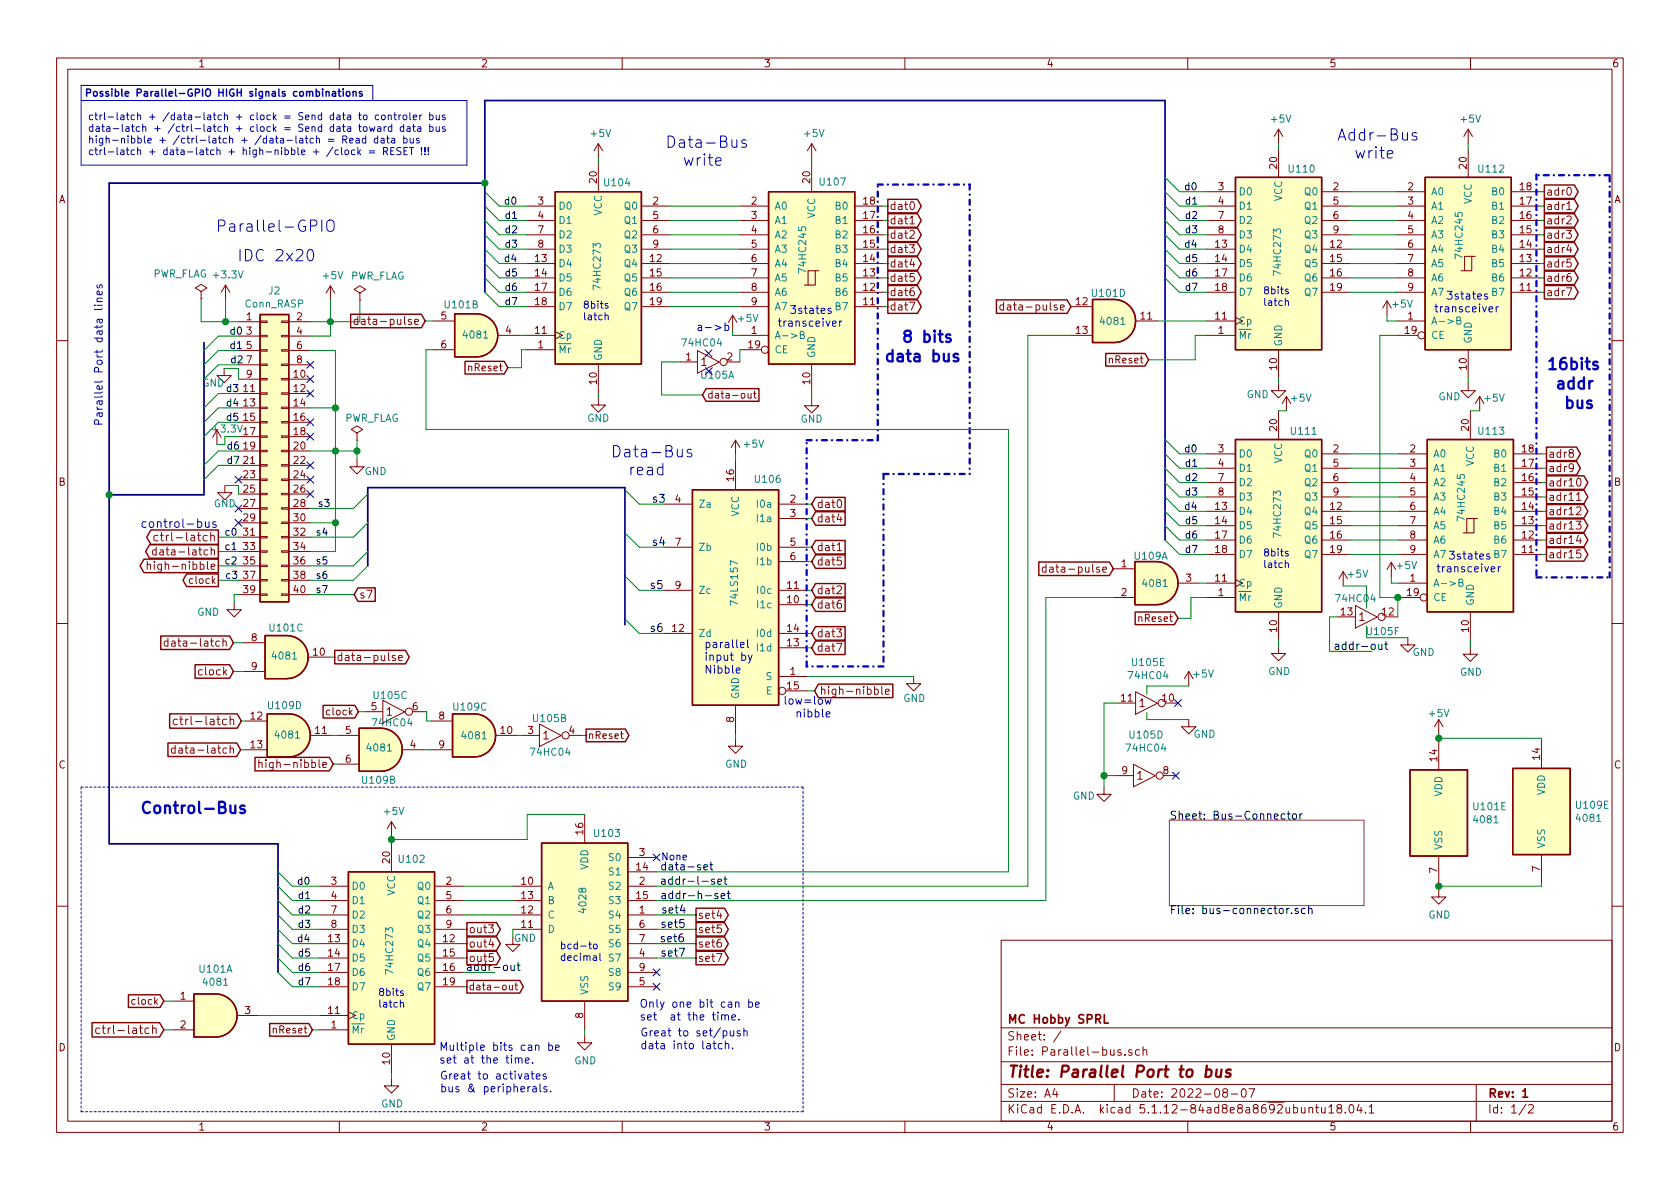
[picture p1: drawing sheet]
EESchema Schematic File Version 4
EELAYER 30 0
EELAYER END
$Descr A4 11693 8268
encoding utf-8
Sheet 1 2
Title "Parallel Port to bus"
Date "2022-08-07"
Rev "1"
Comp "MC Hobby SPRL"
Comment1 ""
Comment2 ""
Comment3 ""
Comment4 ""
$EndDescr
$Comp
L Connector_Generic:Conn_02x20_Odd_Even J2
U 1 1
P 1860 3130
F 0 "J2" H 1910 4247 50  0000 C CNN
F 1 "Conn_RASP" H 1910 4156 50  0000 C CNN
F 2 "Connector_IDC:IDC-Header_2x20_P2.54mm_Vertical" H 1860 3130 50  0001 C CNN
F 3 "~" H 1860 3130 50  0001 C CNN
	1    1860 3130
	1    0    0    -1  
$EndComp
$Comp
L power:+3.3V #PWR05
U 1 1
P 1570 2075
F 0 "#PWR05" H 1570 1925 50  0001 C CNN
F 1 "+3.3V" H 1585 2248 50  0000 C CNN
F 2 "" H 1570 2075 50  0001 C CNN
F 3 "" H 1570 2075 50  0001 C CNN
	1    1570 2075
	1    0    0    -1  
$EndComp
$Comp
L power:+5V #PWR07
U 1 1
P 2300 2080
F 0 "#PWR07" H 2300 1930 50  0001 C CNN
F 1 "+5V" H 2315 2253 50  0000 C CNN
F 2 "" H 2300 2080 50  0001 C CNN
F 3 "" H 2300 2080 50  0001 C CNN
	1    2300 2080
	1    0    0    -1  
$EndComp
$Comp
L power:GND #PWR08
U 1 1
P 2485 3190
F 0 "#PWR08" H 2485 2940 50  0001 C CNN
F 1 "GND" H 2615 3110 50  0000 C CNN
F 2 "" H 2485 3190 50  0001 C CNN
F 3 "" H 2485 3190 50  0001 C CNN
	1    2485 3190
	1    0    0    -1  
$EndComp
Wire Wire Line
	2160 3630 2335 3630
Wire Wire Line
	2335 3630 2335 3830
Wire Wire Line
	2160 3830 2335 3830
Wire Wire Line
	2160 3130 2335 3130
Wire Wire Line
	2335 3130 2335 3630
Connection ~ 2335 3630
Wire Wire Line
	2160 2830 2335 2830
Wire Wire Line
	2335 2830 2335 3130
Connection ~ 2335 3130
Wire Wire Line
	2160 2430 2335 2430
Wire Wire Line
	2335 2430 2335 2830
Connection ~ 2335 2830
Wire Wire Line
	2160 2330 2300 2330
Wire Wire Line
	2300 2330 2300 2230
Wire Wire Line
	2160 2230 2300 2230
Connection ~ 2300 2230
Wire Wire Line
	2300 2230 2300 2080
Wire Wire Line
	1570 2230 1570 2075
$Comp
L power:GND #PWR03
U 1 1
P 1560 2555
F 0 "#PWR03" H 1560 2305 50  0001 C CNN
F 1 "GND" H 1485 2455 50  0000 C CNN
F 2 "" H 1560 2555 50  0001 C CNN
F 3 "" H 1560 2555 50  0001 C CNN
	1    1560 2555
	1    0    0    -1  
$EndComp
Text Label 1560 3730 0    50   ~ 0
c0
Text Label 1595 2330 0    50   ~ 0
d0
Text Label 1595 2430 0    50   ~ 0
d1
Text Label 1600 2530 0    50   ~ 0
d2
Text Label 1570 2730 0    50   ~ 0
d3
Text Label 1570 2830 0    50   ~ 0
d4
Text Label 1570 2930 0    50   ~ 0
d5
Text Label 1575 3130 0    50   ~ 0
d6
Text Label 1575 3230 0    50   ~ 0
d7
Text Label 2195 4030 0    50   ~ 0
s6
Text Label 2195 4130 0    50   ~ 0
s7
Text Label 2195 3930 0    50   ~ 0
s5
Text Label 2195 3730 0    50   ~ 0
s4
Text Label 1560 3830 0    50   ~ 0
c1
Text Label 2210 3530 0    50   ~ 0
s3
Text Label 1560 3930 0    50   ~ 0
c2
Text Label 1565 4030 0    50   ~ 0
c3
Entry Wire Line
	1420 2430 1520 2330
Entry Wire Line
	1420 2530 1520 2430
Entry Wire Line
	1420 2630 1520 2530
Entry Wire Line
	1420 2830 1520 2730
Entry Wire Line
	1420 2930 1520 2830
Entry Wire Line
	1420 3030 1520 2930
Entry Wire Line
	1420 3230 1520 3130
Entry Wire Line
	1420 3330 1520 3230
Wire Wire Line
	1660 2330 1520 2330
Wire Wire Line
	1660 2430 1520 2430
Wire Wire Line
	1520 2530 1660 2530
Wire Wire Line
	1660 2730 1520 2730
Wire Wire Line
	1520 2830 1660 2830
Wire Wire Line
	1660 2930 1520 2930
Wire Wire Line
	1660 3130 1520 3130
Wire Wire Line
	1660 3230 1520 3230
$Comp
L power:+3.3V #PWR02
U 1 1
P 1510 3085
F 0 "#PWR02" H 1510 2935 50  0001 C CNN
F 1 "+3.3V" H 1580 3195 50  0000 C CNN
F 2 "" H 1510 3085 50  0001 C CNN
F 3 "" H 1510 3085 50  0001 C CNN
	1    1510 3085
	1    0    0    -1  
$EndComp
Wire Wire Line
	1510 3085 1565 3085
Wire Wire Line
	1565 3085 1565 3030
Wire Wire Line
	1565 3030 1660 3030
$Comp
L power:GND #PWR06
U 1 1
P 1630 4185
F 0 "#PWR06" H 1630 3935 50  0001 C CNN
F 1 "GND" H 1450 4120 50  0000 C CNN
F 2 "" H 1630 4185 50  0001 C CNN
F 3 "" H 1630 4185 50  0001 C CNN
	1    1630 4185
	1    0    0    -1  
$EndComp
Wire Wire Line
	1660 4130 1630 4130
Wire Wire Line
	1630 4130 1630 4185
Wire Wire Line
	1660 3830 1520 3830
Wire Wire Line
	1660 3930 1520 3930
Wire Wire Line
	1660 4030 1520 4030
$Comp
L power:GND #PWR04
U 1 1
P 1565 3370
F 0 "#PWR04" H 1565 3120 50  0001 C CNN
F 1 "GND" H 1565 3245 50  0000 C CNN
F 2 "" H 1565 3370 50  0001 C CNN
F 3 "" H 1565 3370 50  0001 C CNN
	1    1565 3370
	1    0    0    -1  
$EndComp
Wire Wire Line
	1660 3430 1660 3370
Wire Wire Line
	1660 3370 1565 3370
Wire Wire Line
	1660 2555 1560 2555
Wire Wire Line
	1660 2555 1660 2630
Wire Wire Line
	2485 3190 2485 3130
Wire Wire Line
	2485 3130 2335 3130
Wire Wire Line
	2160 4130 2465 4130
NoConn ~ 2160 2530
NoConn ~ 2160 2630
NoConn ~ 2160 2730
NoConn ~ 2160 2930
NoConn ~ 2160 3030
NoConn ~ 2160 3230
NoConn ~ 2160 3330
NoConn ~ 2160 3430
NoConn ~ 1660 3630
Text Notes 1650 1820 0    79   ~ 0
IDC 2x20
NoConn ~ 1660 3330
NoConn ~ 1660 3530
$Comp
L power:PWR_FLAG #FLG0101
U 1 1
P 2505 2080
F 0 "#FLG0101" H 2505 2155 50  0001 C CNN
F 1 "PWR_FLAG" H 2630 2250 50  0000 C CNN
F 2 "" H 2505 2080 50  0001 C CNN
F 3 "~" H 2505 2080 50  0001 C CNN
	1    2505 2080
	1    0    0    -1  
$EndComp
$Comp
L power:PWR_FLAG #FLG0102
U 1 1
P 1400 2070
F 0 "#FLG0102" H 1400 2145 50  0001 C CNN
F 1 "PWR_FLAG" H 1255 2245 50  0000 C CNN
F 2 "" H 1400 2070 50  0001 C CNN
F 3 "~" H 1400 2070 50  0001 C CNN
	1    1400 2070
	1    0    0    -1  
$EndComp
$Comp
L power:PWR_FLAG #FLG0103
U 1 1
P 2485 3055
F 0 "#FLG0103" H 2485 3130 50  0001 C CNN
F 1 "PWR_FLAG" H 2590 3210 50  0000 C CNN
F 2 "" H 2485 3055 50  0001 C CNN
F 3 "~" H 2485 3055 50  0001 C CNN
	1    2485 3055
	1    0    0    -1  
$EndComp
Wire Wire Line
	2485 3055 2485 3130
Connection ~ 2485 3130
Wire Wire Line
	1400 2070 1400 2230
Wire Wire Line
	1400 2230 1570 2230
Connection ~ 1570 2230
Wire Wire Line
	1570 2230 1660 2230
Wire Wire Line
	2505 2080 2505 2230
Wire Wire Line
	2505 2230 2300 2230
$Comp
L 4xxx:4028 U103
U 1 1
P 4070 6360
F 0 "U103" H 4225 6930 50  0000 C CNN
F 1 "4028" V 4055 6460 50  0000 C CNN
F 2 "Package_DIP:DIP-16_W7.62mm_Socket" H 4070 6360 50  0001 C CNN
F 3 "http://www.intersil.com/content/dam/Intersil/documents/cd40/cd4028bms.pdf" H 4070 6360 50  0001 C CNN
	1    4070 6360
	1    0    0    -1  
$EndComp
$Comp
L 74xx:74HC273 U104
U 1 1
P 4165 1925
F 0 "U104" H 4295 2590 50  0000 C CNN
F 1 "74HC273" V 4155 2005 50  0000 C CNN
F 2 "Package_DIP:DIP-20_W7.62mm_Socket" H 4165 1925 50  0001 C CNN
F 3 "https://assets.nexperia.com/documents/data-sheet/74HC_HCT273.pdf" H 4165 1925 50  0001 C CNN
	1    4165 1925
	1    0    0    -1  
$EndComp
$Comp
L 74xx:74HC273 U102
U 1 1
P 2725 6660
F 0 "U102" H 2865 7350 50  0000 C CNN
F 1 "74HC273" V 2710 6710 50  0000 C CNN
F 2 "Package_DIP:DIP-20_W7.62mm_Socket" H 2725 6660 50  0001 C CNN
F 3 "https://assets.nexperia.com/documents/data-sheet/74HC_HCT273.pdf" H 2725 6660 50  0001 C CNN
	1    2725 6660
	1    0    0    -1  
$EndComp
Text GLabel 1520 4030 0    50   Output ~ 0
clock
Text Label 2065 6160 0    50   ~ 0
d0
Text Label 2070 6260 0    50   ~ 0
d1
Text Label 2070 6360 0    50   ~ 0
d2
Text Label 2070 6460 0    50   ~ 0
d3
Wire Wire Line
	2225 6460 2035 6460
Wire Wire Line
	2035 6360 2225 6360
Wire Wire Line
	2035 6260 2225 6260
Text Label 2065 6560 0    50   ~ 0
d4
Text Label 2070 6660 0    50   ~ 0
d5
Text Label 2070 6760 0    50   ~ 0
d6
Text Label 2070 6860 0    50   ~ 0
d7
Wire Wire Line
	2225 6860 2035 6860
Wire Wire Line
	2035 6760 2225 6760
Wire Wire Line
	2035 6660 2225 6660
Wire Wire Line
	3225 6160 3570 6160
Wire Wire Line
	3225 6260 3570 6260
Wire Wire Line
	3225 6360 3570 6360
Text Notes 2630 7015 0    50   ~ 0
8bits\nlatch
Text Notes 3895 6690 0    50   ~ 0
bcd-to\ndecimal
Text Notes 970  5670 0    79   ~ 16
Control-Bus
$Comp
L power:GND #PWR0105
U 1 1
P 3570 6515
F 0 "#PWR0105" H 3570 6265 50  0001 C CNN
F 1 "GND" H 3655 6510 50  0000 C CNN
F 2 "" H 3570 6515 50  0001 C CNN
F 3 "" H 3570 6515 50  0001 C CNN
	1    3570 6515
	1    0    0    -1  
$EndComp
Wire Wire Line
	3570 6460 3570 6515
$Comp
L 4xxx:4081 U101
U 1 1
P 1500 7060
F 0 "U101" H 1500 7385 50  0000 C CNN
F 1 "4081" H 1500 7294 50  0000 C CNN
F 2 "Package_DIP:DIP-14_W7.62mm_Socket" H 1500 7060 50  0001 C CNN
F 3 "http://www.intersil.com/content/dam/Intersil/documents/cd40/cd4073bms-81bms-82bms.pdf" H 1500 7060 50  0001 C CNN
	1    1500 7060
	1    0    0    -1  
$EndComp
$Comp
L 4xxx:4081 U101
U 3 1
P 1995 4565
F 0 "U101" H 1990 4770 50  0000 C CNN
F 1 "4081" H 1980 4575 50  0000 C CNN
F 2 "Package_DIP:DIP-14_W7.62mm_Socket" H 1995 4565 50  0001 C CNN
F 3 "http://www.intersil.com/content/dam/Intersil/documents/cd40/cd4073bms-81bms-82bms.pdf" H 1995 4565 50  0001 C CNN
	3    1995 4565
	1    0    0    -1  
$EndComp
$Comp
L 4xxx:4081 U101
U 4 1
P 7755 2225
F 0 "U101" H 7715 2420 50  0000 C CNN
F 1 "4081" H 7745 2225 50  0000 C CNN
F 2 "Package_DIP:DIP-14_W7.62mm_Socket" H 7755 2225 50  0001 C CNN
F 3 "http://www.intersil.com/content/dam/Intersil/documents/cd40/cd4073bms-81bms-82bms.pdf" H 7755 2225 50  0001 C CNN
	4    7755 2225
	1    0    0    -1  
$EndComp
$Comp
L 4xxx:4081 U101
U 5 1
P 10015 5650
F 0 "U101" H 10245 5696 50  0000 L CNN
F 1 "4081" H 10245 5605 50  0000 L CNN
F 2 "Package_DIP:DIP-14_W7.62mm_Socket" H 10015 5650 50  0001 C CNN
F 3 "http://www.intersil.com/content/dam/Intersil/documents/cd40/cd4073bms-81bms-82bms.pdf" H 10015 5650 50  0001 C CNN
	5    10015 5650
	1    0    0    -1  
$EndComp
Wire Wire Line
	2225 7060 1800 7060
Text GLabel 1140 6960 0    50   Input ~ 0
clock
Wire Wire Line
	1200 6960 1140 6960
Text GLabel 1520 3730 0    59   Output ~ 0
ctrl-latch
Text GLabel 1140 7160 0    59   Input ~ 0
ctrl-latch
Wire Wire Line
	1200 7160 1140 7160
Text Notes 975  3675 0    59   ~ 0
control-bus
Text Notes 1500 1615 0    79   ~ 0
Parallel-GPIO
Text Notes 4055 2230 0    50   ~ 0
8bits\nlatch
Text Label 3505 1425 0    50   ~ 0
d0
Text Label 3510 1525 0    50   ~ 0
d1
Text Label 3510 1625 0    50   ~ 0
d2
Text Label 3510 1725 0    50   ~ 0
d3
Wire Wire Line
	3665 1725 3475 1725
Wire Wire Line
	3475 1625 3665 1625
Wire Wire Line
	3475 1525 3665 1525
Text Label 3505 1825 0    50   ~ 0
d4
Text Label 3510 1925 0    50   ~ 0
d5
Text Label 3510 2025 0    50   ~ 0
d6
Text Label 3510 2125 0    50   ~ 0
d7
Wire Wire Line
	3665 2125 3475 2125
Wire Wire Line
	3475 2025 3665 2025
Wire Wire Line
	3475 1925 3665 1925
Text Notes 4630 1155 0    79   ~ 0
Data-Bus\n  write
Text Notes 4900 4690 0    55   ~ 0
parallel\ninput by\nNibble
Text GLabel 1520 3830 0    55   Output ~ 0
data-latch
Text GLabel 1625 4465 0    55   Input ~ 0
data-latch
Text GLabel 1625 4665 0    55   Input ~ 0
clock
Wire Wire Line
	2960 2225 3015 2225
Wire Wire Line
	2965 2425 3015 2425
Wire Wire Line
	3615 2325 3665 2325
Text Notes 725  2960 1    55   ~ 0
Parallel Port data lines
$Comp
L 74xx:74HC245 U107
U 1 1
P 5650 1925
F 0 "U107" H 5795 2595 50  0000 C CNN
F 1 "74HC245" V 5585 2120 50  0000 C CNN
F 2 "Package_DIP:DIP-20_W7.62mm_Socket" H 5650 1925 50  0001 C CNN
F 3 "http://www.ti.com/lit/gpn/sn74HC245" H 5650 1925 50  0001 C CNN
	1    5650 1925
	1    0    0    -1  
$EndComp
Text Notes 5410 2275 0    55   ~ 0
  3states\ntransceiver
$Comp
L power:+5V #PWR0110
U 1 1
P 5100 2285
F 0 "#PWR0110" H 5100 2135 50  0001 C CNN
F 1 "+5V" H 5205 2365 50  0000 C CNN
F 2 "" H 5100 2285 50  0001 C CNN
F 3 "" H 5100 2285 50  0001 C CNN
	1    5100 2285
	1    0    0    -1  
$EndComp
Wire Wire Line
	5150 2325 5100 2325
Wire Wire Line
	5100 2325 5100 2285
Text Notes 4845 2305 0    55   ~ 0
a->b
Wire Wire Line
	4665 1425 5150 1425
Wire Wire Line
	4665 2125 5150 2125
Wire Wire Line
	5150 2025 4665 2025
Wire Wire Line
	4665 1925 5150 1925
Wire Wire Line
	5150 1825 4665 1825
Wire Wire Line
	4665 1725 5150 1725
Wire Wire Line
	5150 1625 4665 1625
Wire Wire Line
	4665 1525 5150 1525
$Comp
L 74xx_mch:74HC04 U105
U 1 1
P 4855 2510
F 0 "U105" H 5115 2420 50  0000 R CNN
F 1 "74HC04" H 5035 2645 50  0000 R CNN
F 2 "Package_DIP:DIP-14_W7.62mm_Socket" H 4855 2510 50  0001 C CNN
F 3 "" H 4855 2510 50  0001 C CNN
	1    4855 2510
	1    0    0    -1  
$EndComp
$Comp
L 74xx_mch:74HC04 U105
U 5 1
P 7905 4885
F 0 "U105" H 7992 5170 50  0000 C CNN
F 1 "74HC04" H 7992 5079 50  0000 C CNN
F 2 "Package_DIP:DIP-14_W7.62mm_Socket" H 7905 4885 50  0001 C CNN
F 3 "" H 7905 4885 50  0001 C CNN
	5    7905 4885
	1    0    0    -1  
$EndComp
$Comp
L 74xx_mch:74HC04 U105
U 3 1
P 2665 4945
F 0 "U105" H 2715 5060 50  0000 C CNN
F 1 "74HC04" H 2730 4870 50  0000 C CNN
F 2 "Package_DIP:DIP-14_W7.62mm_Socket" H 2665 4945 50  0001 C CNN
F 3 "" H 2665 4945 50  0001 C CNN
	3    2665 4945
	1    0    0    -1  
$EndComp
$Comp
L 74xx_mch:74HC04 U105
U 2 1
P 3755 5110
F 0 "U105" H 3825 5230 50  0000 C CNN
F 1 "74HC04" H 3830 4995 50  0000 C CNN
F 2 "Package_DIP:DIP-14_W7.62mm_Socket" H 3755 5110 50  0001 C CNN
F 3 "" H 3755 5110 50  0001 C CNN
	2    3755 5110
	1    0    0    -1  
$EndComp
$Comp
L 74xx_mch:74HC04 U105
U 4 1
P 7890 5390
F 0 "U105" H 7977 5675 50  0000 C CNN
F 1 "74HC04" H 7977 5584 50  0000 C CNN
F 2 "Package_DIP:DIP-14_W7.62mm_Socket" H 7890 5390 50  0001 C CNN
F 3 "" H 7890 5390 50  0001 C CNN
	4    7890 5390
	1    0    0    -1  
$EndComp
$Comp
L 74xx:74HC273 U110
U 1 1
P 8900 1825
F 0 "U110" H 9060 2485 50  0000 C CNN
F 1 "74HC273" V 8890 1905 50  0000 C CNN
F 2 "Package_DIP:DIP-20_W7.62mm_Socket" H 8900 1825 50  0001 C CNN
F 3 "https://assets.nexperia.com/documents/data-sheet/74HC_HCT273.pdf" H 8900 1825 50  0001 C CNN
	1    8900 1825
	1    0    0    -1  
$EndComp
Text Notes 8790 2130 0    50   ~ 0
8bits\nlatch
Text Label 8240 1325 0    50   ~ 0
d0
Text Label 8245 1425 0    50   ~ 0
d1
Text Label 8245 1525 0    50   ~ 0
d2
Text Label 8245 1625 0    50   ~ 0
d3
Wire Wire Line
	8400 1625 8210 1625
Wire Wire Line
	8210 1525 8400 1525
Wire Wire Line
	8210 1425 8400 1425
Text Label 8240 1725 0    50   ~ 0
d4
Text Label 8245 1825 0    50   ~ 0
d5
Text Label 8245 1925 0    50   ~ 0
d6
Text Label 8245 2025 0    50   ~ 0
d7
Wire Wire Line
	8400 2025 8210 2025
Wire Wire Line
	8210 1925 8400 1925
Wire Wire Line
	8210 1825 8400 1825
$Comp
L 74xx:74HC273 U111
U 1 1
P 8900 3650
F 0 "U111" H 9075 4310 50  0000 C CNN
F 1 "74HC273" V 8890 3730 50  0000 C CNN
F 2 "Package_DIP:DIP-20_W7.62mm_Socket" H 8900 3650 50  0001 C CNN
F 3 "https://assets.nexperia.com/documents/data-sheet/74HC_HCT273.pdf" H 8900 3650 50  0001 C CNN
	1    8900 3650
	1    0    0    -1  
$EndComp
$Comp
L 4xxx:4081 U109
U 1 1
P 8050 4050
F 0 "U109" H 8010 4240 50  0000 C CNN
F 1 "4081" H 8040 4050 50  0000 C CNN
F 2 "Package_DIP:DIP-14_W7.62mm_Socket" H 8050 4050 50  0001 C CNN
F 3 "http://www.intersil.com/content/dam/Intersil/documents/cd40/cd4073bms-81bms-82bms.pdf" H 8050 4050 50  0001 C CNN
	1    8050 4050
	1    0    0    -1  
$EndComp
Text Notes 8790 3955 0    50   ~ 0
8bits\nlatch
Text Label 8240 3150 0    50   ~ 0
d0
Text Label 8245 3250 0    50   ~ 0
d1
Text Label 8245 3350 0    50   ~ 0
d2
Text Label 8245 3450 0    50   ~ 0
d3
Wire Wire Line
	8400 3450 8210 3450
Wire Wire Line
	8210 3350 8400 3350
Wire Wire Line
	8210 3250 8400 3250
Text Label 8240 3550 0    50   ~ 0
d4
Text Label 8245 3650 0    50   ~ 0
d5
Text Label 8245 3750 0    50   ~ 0
d6
Text Label 8245 3850 0    50   ~ 0
d7
Wire Wire Line
	8400 3850 8210 3850
Wire Wire Line
	8210 3750 8400 3750
Wire Wire Line
	8210 3650 8400 3650
$Comp
L 74xx:74HC245 U112
U 1 1
P 10220 1825
F 0 "U112" H 10380 2485 50  0000 C CNN
F 1 "74HC245" V 10155 2020 50  0000 C CNN
F 2 "Package_DIP:DIP-20_W7.62mm_Socket" H 10220 1825 50  0001 C CNN
F 3 "http://www.ti.com/lit/gpn/sn74HC245" H 10220 1825 50  0001 C CNN
	1    10220 1825
	1    0    0    -1  
$EndComp
Text Notes 9980 2175 0    55   ~ 0
  3states\ntransceiver
$Comp
L 74xx:74HC245 U113
U 1 1
P 10235 3650
F 0 "U113" H 10380 4310 50  0000 C CNN
F 1 "74HC245" V 10170 3845 50  0000 C CNN
F 2 "Package_DIP:DIP-20_W7.62mm_Socket" H 10235 3650 50  0001 C CNN
F 3 "http://www.ti.com/lit/gpn/sn74HC245" H 10235 3650 50  0001 C CNN
	1    10235 3650
	1    0    0    -1  
$EndComp
Text Notes 9995 3985 0    55   ~ 0
  3states\ntransceiver
Text Label 4593 6260 0    55   ~ 0
addr-h-set
Wire Wire Line
	7750 4150 7280 4150
Wire Wire Line
	8350 4050 8400 4050
Text GLabel 7455 2125 0    55   Input ~ 0
data-pulse
Text GLabel 7750 3950 0    55   Input ~ 0
data-pulse
Text Label 4593 6060 0    55   ~ 0
data-set
Text GLabel 2330 4565 2    55   Output ~ 0
data-pulse
Wire Wire Line
	2295 4565 2330 4565
Wire Wire Line
	1625 4465 1695 4465
Wire Wire Line
	1625 4665 1695 4665
Text GLabel 2960 2225 0    55   Input ~ 0
data-pulse
Wire Wire Line
	2965 2425 2965 2980
Wire Wire Line
	5150 2425 5150 2510
Wire Wire Line
	4735 2510 4605 2510
Wire Wire Line
	4605 2510 4605 2740
Wire Wire Line
	4605 2740 4890 2740
Text Label 3240 6760 0    55   ~ 0
addr-out
Wire Wire Line
	3225 6760 3445 6760
Wire Wire Line
	9720 2325 9605 2325
Wire Wire Line
	9400 3650 9735 3650
Wire Wire Line
	9400 3750 9735 3750
Wire Wire Line
	9400 3850 9735 3850
Wire Wire Line
	9400 3150 9735 3150
Wire Wire Line
	9400 3250 9735 3250
Wire Wire Line
	9400 3350 9735 3350
Wire Wire Line
	9400 3450 9735 3450
Wire Wire Line
	9400 3550 9735 3550
Wire Wire Line
	9735 4150 9730 4150
Wire Wire Line
	9605 2325 9605 4150
Wire Wire Line
	9730 4285 9730 4150
Connection ~ 9730 4150
Wire Wire Line
	9730 4150 9605 4150
$Comp
L power:+5V #PWR0127
U 1 1
P 9655 2185
F 0 "#PWR0127" H 9655 2035 50  0001 C CNN
F 1 "+5V" H 9760 2265 50  0000 C CNN
F 2 "" H 9655 2185 50  0001 C CNN
F 3 "" H 9655 2185 50  0001 C CNN
	1    9655 2185
	1    0    0    -1  
$EndComp
Wire Wire Line
	9720 2225 9655 2225
Wire Wire Line
	9655 2225 9655 2185
$Comp
L power:+5V #PWR0128
U 1 1
P 9685 4005
F 0 "#PWR0128" H 9685 3855 50  0001 C CNN
F 1 "+5V" H 9790 4085 50  0000 C CNN
F 2 "" H 9685 4005 50  0001 C CNN
F 3 "" H 9685 4005 50  0001 C CNN
	1    9685 4005
	1    0    0    -1  
$EndComp
Wire Wire Line
	9735 4050 9685 4050
Wire Wire Line
	9685 4050 9685 4005
Wire Wire Line
	9400 1325 9720 1325
Wire Wire Line
	9720 1425 9400 1425
Wire Wire Line
	9400 1525 9720 1525
Wire Wire Line
	9720 1625 9400 1625
Wire Wire Line
	9400 1725 9720 1725
Wire Wire Line
	9720 1825 9400 1825
Wire Wire Line
	9400 1925 9720 1925
Wire Wire Line
	9720 2025 9400 2025
Wire Wire Line
	9315 4285 9255 4285
Wire Wire Line
	9255 4285 9255 4525
Wire Wire Line
	9255 4525 9550 4525
Text Label 9280 4525 0    55   ~ 0
addr-out
Text Notes 9305 1105 0    79   ~ 0
Addr-Bus\n  write
Wire Wire Line
	2965 2980 7020 2980
Entry Wire Line
	2560 3930 2460 4030
Wire Wire Line
	2160 4030 2460 4030
Entry Wire Line
	4350 4300 4450 4400
Wire Wire Line
	4620 4400 4450 4400
Entry Wire Line
	4350 4000 4450 4100
Entry Wire Line
	4350 3700 4450 3800
Entry Wire Line
	4350 3400 4450 3500
Wire Wire Line
	4620 3500 4450 3500
Wire Wire Line
	4620 4100 4450 4100
Wire Wire Line
	4620 3800 4450 3800
Text Notes 4250 3310 0    79   ~ 0
Data-Bus\n  read
$Comp
L power:GND #PWR0115
U 1 1
P 6360 4700
F 0 "#PWR0115" H 6360 4450 50  0001 C CNN
F 1 "GND" H 6365 4550 50  0000 C CNN
F 2 "" H 6360 4700 50  0001 C CNN
F 3 "" H 6360 4700 50  0001 C CNN
	1    6360 4700
	1    0    0    -1  
$EndComp
Text Notes 5450 4995 0    55   ~ 0
low=low\n  nibble
Text GLabel 1520 3930 0    55   Output ~ 0
high-nibble
Text GLabel 5670 4800 2    55   Input ~ 0
high-nibble
Wire Bus Line
	4350 3385 2560 3385
Wire Wire Line
	5620 4800 5670 4800
Entry Wire Line
	2560 3830 2460 3930
Entry Wire Line
	2560 3630 2460 3730
Entry Wire Line
	2560 3430 2460 3530
Wire Wire Line
	2160 3530 2460 3530
Wire Wire Line
	2160 3730 2460 3730
Wire Wire Line
	2160 3930 2460 3930
Text Notes 6150 2525 0    79   ~ 16
  8 bits\ndata bus
Text Notes 10760 2850 0    79   ~ 16
16bits\n addr\n  bus
Text Label 4591 6160 0    55   ~ 0
addr-l-set
Text Notes 4450 7105 0    55   ~ 0
Only one bit can be \nset  at the time.
Text Notes 3055 7405 0    55   ~ 0
Multiple bits can be \nset at the time.
NoConn ~ 4570 6760
NoConn ~ 4570 6860
Text Label 4600 6360 0    55   ~ 0
set4
Text Label 4595 6460 0    55   ~ 0
set5
Text Label 4590 6560 0    55   ~ 0
set6
Text Label 4595 6660 0    55   ~ 0
set7
Text Notes 4455 7305 0    55   ~ 0
Great to set/push\ndata into latch.
Text Notes 3060 7605 0    55   ~ 0
Great to activates\nbus & peripherals.
Wire Wire Line
	4570 6360 4845 6360
Wire Wire Line
	4570 6460 4845 6460
Wire Wire Line
	4570 6560 4845 6560
Wire Wire Line
	4570 6660 4845 6660
$Comp
L power:GND #PWR0116
U 1 1
P 7685 5470
F 0 "#PWR0116" H 7685 5220 50  0001 C CNN
F 1 "GND" H 7545 5410 50  0000 C CNN
F 2 "" H 7685 5470 50  0001 C CNN
F 3 "" H 7685 5470 50  0001 C CNN
	1    7685 5470
	1    0    0    -1  
$EndComp
Wire Wire Line
	7770 5390 7685 5390
NoConn ~ 8200 4885
NoConn ~ 8185 5390
$Comp
L power:GND #PWR0126
U 1 1
P 10015 6185
F 0 "#PWR0126" H 10015 5935 50  0001 C CNN
F 1 "GND" H 10020 6012 50  0000 C CNN
F 2 "" H 10015 6185 50  0001 C CNN
F 3 "" H 10015 6185 50  0001 C CNN
	1    10015 6185
	1    0    0    -1  
$EndComp
$Comp
L power:+5V #PWR0125
U 1 1
P 10015 5100
F 0 "#PWR0125" H 10015 4950 50  0001 C CNN
F 1 "+5V" H 10015 5245 50  0000 C CNN
F 2 "" H 10015 5100 50  0001 C CNN
F 3 "" H 10015 5100 50  0001 C CNN
	1    10015 5100
	1    0    0    -1  
$EndComp
Wire Wire Line
	10015 6150 10015 6160
$Comp
L power:GND #PWR0107
U 1 1
P 4070 7200
F 0 "#PWR0107" H 4070 6950 50  0001 C CNN
F 1 "GND" H 4075 7027 50  0000 C CNN
F 2 "" H 4070 7200 50  0001 C CNN
F 3 "" H 4070 7200 50  0001 C CNN
	1    4070 7200
	1    0    0    -1  
$EndComp
$Comp
L power:GND #PWR0103
U 1 1
P 2725 7500
F 0 "#PWR0103" H 2725 7250 50  0001 C CNN
F 1 "GND" H 2730 7327 50  0000 C CNN
F 2 "" H 2725 7500 50  0001 C CNN
F 3 "" H 2725 7500 50  0001 C CNN
	1    2725 7500
	1    0    0    -1  
$EndComp
$Comp
L power:+5V #PWR0102
U 1 1
P 2725 5810
F 0 "#PWR0102" H 2725 5660 50  0001 C CNN
F 1 "+5V" H 2740 5983 50  0000 C CNN
F 2 "" H 2725 5810 50  0001 C CNN
F 3 "" H 2725 5810 50  0001 C CNN
	1    2725 5810
	1    0    0    -1  
$EndComp
$Comp
L power:+5V #PWR0111
U 1 1
P 5120 3155
F 0 "#PWR0111" H 5120 3005 50  0001 C CNN
F 1 "+5V" H 5245 3230 50  0000 C CNN
F 2 "" H 5120 3155 50  0001 C CNN
F 3 "" H 5120 3155 50  0001 C CNN
	1    5120 3155
	1    0    0    -1  
$EndComp
$Comp
L power:GND #PWR0112
U 1 1
P 5120 5135
F 0 "#PWR0112" H 5120 4885 50  0001 C CNN
F 1 "GND" H 5125 4962 50  0000 C CNN
F 2 "" H 5120 5135 50  0001 C CNN
F 3 "" H 5120 5135 50  0001 C CNN
	1    5120 5135
	1    0    0    -1  
$EndComp
$Comp
L power:GND #PWR0114
U 1 1
P 5650 2765
F 0 "#PWR0114" H 5650 2515 50  0001 C CNN
F 1 "GND" H 5650 2625 50  0000 C CNN
F 2 "" H 5650 2765 50  0001 C CNN
F 3 "" H 5650 2765 50  0001 C CNN
	1    5650 2765
	1    0    0    -1  
$EndComp
$Comp
L power:GND #PWR0109
U 1 1
P 4165 2760
F 0 "#PWR0109" H 4165 2510 50  0001 C CNN
F 1 "GND" H 4165 2620 50  0000 C CNN
F 2 "" H 4165 2760 50  0001 C CNN
F 3 "" H 4165 2760 50  0001 C CNN
	1    4165 2760
	1    0    0    -1  
$EndComp
$Comp
L power:+5V #PWR0113
U 1 1
P 5650 1090
F 0 "#PWR0113" H 5650 940 50  0001 C CNN
F 1 "+5V" H 5665 1263 50  0000 C CNN
F 2 "" H 5650 1090 50  0001 C CNN
F 3 "" H 5650 1090 50  0001 C CNN
	1    5650 1090
	1    0    0    -1  
$EndComp
$Comp
L power:+5V #PWR0108
U 1 1
P 4165 1090
F 0 "#PWR0108" H 4165 940 50  0001 C CNN
F 1 "+5V" H 4180 1263 50  0000 C CNN
F 2 "" H 4165 1090 50  0001 C CNN
F 3 "" H 4165 1090 50  0001 C CNN
	1    4165 1090
	1    0    0    -1  
$EndComp
$Comp
L power:+5V #PWR0121
U 1 1
P 8900 990
F 0 "#PWR0121" H 8900 840 50  0001 C CNN
F 1 "+5V" H 8915 1163 50  0000 C CNN
F 2 "" H 8900 990 50  0001 C CNN
F 3 "" H 8900 990 50  0001 C CNN
	1    8900 990 
	1    0    0    -1  
$EndComp
$Comp
L power:+5V #PWR0129
U 1 1
P 10220 990
F 0 "#PWR0129" H 10220 840 50  0001 C CNN
F 1 "+5V" H 10235 1163 50  0000 C CNN
F 2 "" H 10220 990 50  0001 C CNN
F 3 "" H 10220 990 50  0001 C CNN
	1    10220 990 
	1    0    0    -1  
$EndComp
$Comp
L power:+5V #PWR0132
U 1 1
P 10300 2850
F 0 "#PWR0132" H 10300 2700 50  0001 C CNN
F 1 "+5V" H 10400 2940 50  0000 C CNN
F 2 "" H 10300 2850 50  0001 C CNN
F 3 "" H 10300 2850 50  0001 C CNN
	1    10300 2850
	1    0    0    -1  
$EndComp
$Comp
L power:+5V #PWR0124
U 1 1
P 8955 2850
F 0 "#PWR0124" H 8955 2700 50  0001 C CNN
F 1 "+5V" H 9055 2940 50  0000 C CNN
F 2 "" H 8955 2850 50  0001 C CNN
F 3 "" H 8955 2850 50  0001 C CNN
	1    8955 2850
	1    0    0    -1  
$EndComp
$Comp
L power:GND #PWR0122
U 1 1
P 8900 2660
F 0 "#PWR0122" H 8900 2410 50  0001 C CNN
F 1 "GND" H 8755 2585 50  0000 C CNN
F 2 "" H 8900 2660 50  0001 C CNN
F 3 "" H 8900 2660 50  0001 C CNN
	1    8900 2660
	1    0    0    -1  
$EndComp
$Comp
L power:GND #PWR0130
U 1 1
P 10220 2660
F 0 "#PWR0130" H 10220 2410 50  0001 C CNN
F 1 "GND" H 10090 2570 50  0000 C CNN
F 2 "" H 10220 2660 50  0001 C CNN
F 3 "" H 10220 2660 50  0001 C CNN
	1    10220 2660
	1    0    0    -1  
$EndComp
$Comp
L power:GND #PWR0118
U 1 1
P 8275 5000
F 0 "#PWR0118" H 8275 4750 50  0001 C CNN
F 1 "GND" H 8385 4900 50  0000 C CNN
F 2 "" H 8275 5000 50  0001 C CNN
F 3 "" H 8275 5000 50  0001 C CNN
	1    8275 5000
	1    0    0    -1  
$EndComp
$Comp
L power:+5V #PWR0117
U 1 1
P 8275 4765
F 0 "#PWR0117" H 8275 4615 50  0001 C CNN
F 1 "+5V" H 8375 4850 50  0000 C CNN
F 2 "" H 8275 4765 50  0001 C CNN
F 3 "" H 8275 4765 50  0001 C CNN
	1    8275 4765
	1    0    0    -1  
$EndComp
Wire Wire Line
	7983 4949 7983 5000
Wire Wire Line
	7983 5000 8275 5000
Wire Wire Line
	7983 4825 7983 4766
Wire Wire Line
	7983 4766 8275 4766
Wire Wire Line
	8275 4766 8275 4765
$Comp
L power:GND #PWR0123
U 1 1
P 8900 4490
F 0 "#PWR0123" H 8900 4240 50  0001 C CNN
F 1 "GND" H 8905 4317 50  0000 C CNN
F 2 "" H 8900 4490 50  0001 C CNN
F 3 "" H 8900 4490 50  0001 C CNN
	1    8900 4490
	1    0    0    -1  
$EndComp
$Comp
L power:GND #PWR0131
U 1 1
P 10235 4495
F 0 "#PWR0131" H 10235 4245 50  0001 C CNN
F 1 "GND" H 10240 4322 50  0000 C CNN
F 2 "" H 10235 4495 50  0001 C CNN
F 3 "" H 10235 4495 50  0001 C CNN
	1    10235 4495
	1    0    0    -1  
$EndComp
Wire Wire Line
	10235 4450 10235 4495
Wire Wire Line
	8900 4450 8900 4490
Wire Wire Line
	8900 2850 8955 2850
Wire Wire Line
	10235 2850 10300 2850
Wire Wire Line
	10220 2660 10220 2625
Wire Wire Line
	8900 2660 8900 2625
Wire Wire Line
	8900 1025 8900 990 
Wire Wire Line
	10220 1025 10220 990 
Wire Wire Line
	5120 5135 5120 5100
Wire Wire Line
	5120 3200 5120 3155
Wire Wire Line
	5650 2765 5650 2725
Wire Wire Line
	4165 2760 4165 2725
Wire Wire Line
	4165 1125 4165 1090
Wire Wire Line
	5650 1125 5650 1090
Wire Wire Line
	2725 5860 2725 5835
Wire Wire Line
	2725 7460 2725 7500
Wire Wire Line
	4070 7160 4070 7200
$Sheet
S 8140 5700 1355 595 
U 63DEC30C
F0 "Bus-Connector" 55
F1 "bus-connector.sch" 55
$EndSheet
Text GLabel 4845 6660 2    55   Output ~ 0
set7
Text GLabel 4845 6560 2    55   Output ~ 0
set6
Text GLabel 4845 6460 2    55   Output ~ 0
set5
Text GLabel 4845 6360 2    55   Output ~ 0
set4
Text GLabel 3250 6460 2    55   Output ~ 0
out3
Text GLabel 3250 6560 2    55   Output ~ 0
out4
Text GLabel 3250 6660 2    55   Output ~ 0
out5
Wire Wire Line
	3225 6460 3250 6460
Wire Wire Line
	3225 6560 3250 6560
Wire Wire Line
	3225 6660 3250 6660
Wire Wire Line
	1660 3730 1520 3730
Text Label 4535 3500 0    55   ~ 0
s3
Text Label 4535 3800 0    55   ~ 0
s4
Text Label 4520 4100 0    55   ~ 0
s5
Text Label 4520 4400 0    55   ~ 0
s6
Text GLabel 2465 4130 2    55   Input ~ 0
s7
Text GLabel 6180 1425 2    55   Output ~ 0
dat0
Text GLabel 6180 1525 2    55   Output ~ 0
dat1
Text GLabel 6180 1625 2    55   Output ~ 0
dat2
Text GLabel 6180 1725 2    55   Output ~ 0
dat3
Text GLabel 6180 1825 2    55   Output ~ 0
dat4
Text GLabel 6180 1925 2    55   Output ~ 0
dat5
Text GLabel 6180 2025 2    55   Output ~ 0
dat6
Text GLabel 6180 2125 2    55   Output ~ 0
dat7
Text GLabel 10750 1325 2    55   Output ~ 0
adr0
Text GLabel 10750 1425 2    55   Output ~ 0
adr1
Text GLabel 10750 1525 2    55   Output ~ 0
adr2
Text GLabel 10750 1625 2    55   Output ~ 0
adr3
Text GLabel 10750 1725 2    55   Output ~ 0
adr4
Text GLabel 10750 1825 2    55   Output ~ 0
adr5
Text GLabel 10750 1925 2    55   Output ~ 0
adr6
Text GLabel 10750 2025 2    55   Output ~ 0
adr7
Text GLabel 10765 3150 2    55   Output ~ 0
adr8
Text GLabel 10765 3250 2    55   Output ~ 0
adr9
Text GLabel 10765 3350 2    55   Output ~ 0
adr10
Text GLabel 10765 3450 2    55   Output ~ 0
adr11
Text GLabel 10765 3550 2    55   Output ~ 0
adr12
Text GLabel 10765 3650 2    55   Output ~ 0
adr13
Text GLabel 10765 3750 2    55   Output ~ 0
adr14
Text GLabel 10765 3850 2    55   Output ~ 0
adr15
Wire Wire Line
	10720 2025 10750 2025
Wire Wire Line
	10720 1925 10750 1925
Wire Wire Line
	10720 1825 10750 1825
Wire Wire Line
	10720 1725 10750 1725
Wire Wire Line
	10720 1625 10750 1625
Wire Wire Line
	10720 1525 10750 1525
Wire Wire Line
	10720 1425 10750 1425
Wire Wire Line
	10720 1325 10750 1325
Wire Wire Line
	10735 3150 10765 3150
Wire Wire Line
	10735 3250 10765 3250
Wire Wire Line
	10735 3350 10765 3350
Wire Wire Line
	10735 3450 10765 3450
Wire Wire Line
	10735 3550 10765 3550
Wire Wire Line
	10735 3650 10765 3650
Wire Wire Line
	10735 3750 10765 3750
Wire Wire Line
	10735 3850 10765 3850
Text GLabel 5650 3500 2    55   Input ~ 0
dat0
Text GLabel 5650 3800 2    55   Input ~ 0
dat1
Text GLabel 5650 4100 2    55   Input ~ 0
dat2
Text GLabel 5650 4400 2    55   Input ~ 0
dat3
Text GLabel 5650 3600 2    55   Input ~ 0
dat4
Text GLabel 5650 3900 2    55   Input ~ 0
dat5
Text GLabel 5650 4200 2    55   Input ~ 0
dat6
Text GLabel 5650 4500 2    55   Input ~ 0
dat7
Wire Wire Line
	5620 3500 5650 3500
Wire Wire Line
	5620 3600 5650 3600
Wire Wire Line
	5620 3800 5650 3800
Wire Wire Line
	5620 3900 5650 3900
Wire Wire Line
	5620 4100 5650 4100
Wire Wire Line
	5620 4200 5650 4200
Wire Wire Line
	5620 4400 5650 4400
Wire Wire Line
	5620 4500 5650 4500
Wire Wire Line
	6150 2125 6180 2125
Wire Wire Line
	6150 2025 6180 2025
Wire Wire Line
	6150 1925 6180 1925
Wire Wire Line
	6150 1825 6180 1825
Wire Wire Line
	6150 1725 6180 1725
Wire Wire Line
	6150 1625 6180 1625
Wire Wire Line
	6150 1425 6180 1425
Wire Wire Line
	6150 1525 6180 1525
NoConn ~ 4932 2450
NoConn ~ 4934 2574
$Comp
L 4xxx:4081 U109
U 5 1
P 10730 5640
F 0 "U109" H 10960 5686 50  0000 L CNN
F 1 "4081" H 10960 5595 50  0000 L CNN
F 2 "Package_DIP:DIP-14_W7.62mm_Socket" H 10730 5640 50  0001 C CNN
F 3 "http://www.intersil.com/content/dam/Intersil/documents/cd40/cd4073bms-81bms-82bms.pdf" H 10730 5640 50  0001 C CNN
	5    10730 5640
	1    0    0    -1  
$EndComp
Wire Wire Line
	10730 6140 10730 6160
Wire Wire Line
	10730 6160 10015 6160
Connection ~ 10015 6160
Wire Wire Line
	10015 6160 10015 6185
$Comp
L 4xxx:4081 U109
U 2 1
P 2650 5210
F 0 "U109" H 2635 5000 50  0000 C CNN
F 1 "4081" H 2640 5225 50  0000 C CNN
F 2 "Package_DIP:DIP-14_W7.62mm_Socket" H 2650 5210 50  0001 C CNN
F 3 "http://www.intersil.com/content/dam/Intersil/documents/cd40/cd4073bms-81bms-82bms.pdf" H 2650 5210 50  0001 C CNN
	2    2650 5210
	1    0    0    -1  
$EndComp
$Comp
L 4xxx:4081 U109
U 3 1
P 3300 5110
F 0 "U109" H 3270 5310 50  0000 C CNN
F 1 "4081" H 3300 5110 50  0000 C CNN
F 2 "Package_DIP:DIP-14_W7.62mm_Socket" H 3300 5110 50  0001 C CNN
F 3 "http://www.intersil.com/content/dam/Intersil/documents/cd40/cd4073bms-81bms-82bms.pdf" H 3300 5110 50  0001 C CNN
	3    3300 5110
	1    0    0    -1  
$EndComp
Wire Wire Line
	10015 5100 10015 5130
Wire Wire Line
	10730 5140 10730 5130
Wire Wire Line
	10730 5130 10015 5130
Connection ~ 10015 5130
Wire Wire Line
	10015 5130 10015 5150
$Comp
L 4xxx:4081 U109
U 4 1
P 2010 5110
F 0 "U109" H 1980 5320 50  0000 C CNN
F 1 "4081" H 2000 5115 50  0000 C CNN
F 2 "Package_DIP:DIP-14_W7.62mm_Socket" H 2010 5110 50  0001 C CNN
F 3 "http://www.intersil.com/content/dam/Intersil/documents/cd40/cd4073bms-81bms-82bms.pdf" H 2010 5110 50  0001 C CNN
	4    2010 5110
	1    0    0    -1  
$EndComp
NoConn ~ 4570 5960
Text Notes 4600 5990 0    50   ~ 0
None
$Comp
L power:+5V #PWR0133
U 1 1
P 9350 4070
F 0 "#PWR0133" H 9350 3920 50  0001 C CNN
F 1 "+5V" H 9450 4155 50  0000 C CNN
F 2 "" H 9350 4070 50  0001 C CNN
F 3 "" H 9350 4070 50  0001 C CNN
	1    9350 4070
	1    0    0    -1  
$EndComp
$Comp
L power:GND #PWR0134
U 1 1
P 9800 4430
F 0 "#PWR0134" H 9800 4180 50  0001 C CNN
F 1 "GND" H 9910 4330 50  0000 C CNN
F 2 "" H 9800 4430 50  0001 C CNN
F 3 "" H 9800 4430 50  0001 C CNN
	1    9800 4430
	1    0    0    -1  
$EndComp
Wire Wire Line
	9513 4225 9513 4070
Wire Wire Line
	9513 4070 9350 4070
$Comp
L 74xx_mch:74HC04 U105
U 6 1
P 9435 4285
F 0 "U105" H 9625 4185 50  0000 C CNN
F 1 "74HC04" H 9435 4415 50  0000 C CNN
F 2 "Package_DIP:DIP-14_W7.62mm_Socket" H 9435 4285 50  0001 C CNN
F 3 "" H 9435 4285 50  0001 C CNN
	6    9435 4285
	1    0    0    -1  
$EndComp
Wire Wire Line
	9513 4349 9513 4430
Wire Wire Line
	9513 4430 9800 4430
Text GLabel 3250 6860 2    50   Output ~ 0
data-out
Wire Wire Line
	3225 6860 3250 6860
Text GLabel 4890 2740 2    50   Input ~ 0
data-out
Text Notes 585  675  0    50   ~ 10
Possible Parallel-GPIO HIGH signals combinations
Text Notes 610  1080 0    50   ~ 0
ctrl-latch + /data-latch + clock = Send data to controler bus\ndata-latch + /ctrl-latch + clock = Send data toward data bus\nhigh-nibble + /ctrl-latch + /data-latch = Read data bus\nctrl-latch + data-latch + high-nibble + /clock = RESET !!!
Wire Notes Line style solid
	565  1140 3250 1140
Wire Notes Line style solid
	3250 1140 3250 690 
Wire Notes Line style solid
	3250 690  565  690 
Wire Notes Line style solid
	565  585  2595 585 
Wire Notes Line style solid
	2595 585  2595 690 
Wire Notes Line style solid
	565  585  565  1140
Text GLabel 1680 5010 0    59   Input ~ 0
ctrl-latch
Text GLabel 1675 5210 0    55   Input ~ 0
data-latch
Text GLabel 2320 5310 0    55   Input ~ 0
high-nibble
Text GLabel 2495 4945 0    50   Input ~ 0
clock
Wire Wire Line
	2970 5010 3000 5010
Wire Wire Line
	1680 5010 1710 5010
Wire Wire Line
	1675 5210 1710 5210
Wire Wire Line
	2310 5110 2350 5110
Wire Wire Line
	2320 5310 2350 5310
Text GLabel 4080 5110 2    50   Output ~ 0
nReset
Text GLabel 2175 7160 0    50   Input ~ 0
nReset
Wire Wire Line
	2175 7160 2225 7160
Text GLabel 3535 2550 0    50   Input ~ 0
nReset
$Comp
L 4xxx:4081 U101
U 2 1
P 3315 2325
F 0 "U101" H 3210 2540 50  0000 C CNN
F 1 "4081" H 3310 2330 50  0000 C CNN
F 2 "Package_DIP:DIP-14_W7.62mm_Socket" H 3315 2325 50  0001 C CNN
F 3 "http://www.intersil.com/content/dam/Intersil/documents/cd40/cd4073bms-81bms-82bms.pdf" H 3315 2325 50  0001 C CNN
	2    3315 2325
	1    0    0    -1  
$EndComp
Wire Wire Line
	3665 2425 3630 2425
Wire Wire Line
	3630 2425 3630 2550
Wire Wire Line
	3630 2550 3535 2550
Text GLabel 7995 2495 0    50   Input ~ 0
nReset
Wire Wire Line
	8400 2325 8320 2325
Text GLabel 8200 4295 0    50   Input ~ 0
nReset
Wire Wire Line
	8200 4295 8290 4295
Wire Wire Line
	8290 4295 8290 4150
Wire Wire Line
	8290 4150 8400 4150
Wire Wire Line
	8320 2325 8320 2495
Entry Wire Line
	3375 1625 3475 1725
Entry Wire Line
	3375 1725 3475 1825
Entry Wire Line
	3375 1825 3475 1925
Entry Wire Line
	3375 1925 3475 2025
Entry Wire Line
	3375 2025 3475 2125
Entry Wire Line
	3375 1525 3475 1625
Entry Wire Line
	3375 1425 3475 1525
Entry Wire Line
	3375 1325 3475 1425
Entry Wire Line
	8110 1525 8210 1625
Entry Wire Line
	8110 1625 8210 1725
Entry Wire Line
	8110 1725 8210 1825
Entry Wire Line
	8110 1825 8210 1925
Entry Wire Line
	8110 1925 8210 2025
Entry Wire Line
	8110 1425 8210 1525
Entry Wire Line
	8110 1325 8210 1425
Entry Wire Line
	8110 1225 8210 1325
Entry Wire Line
	8110 3350 8210 3450
Entry Wire Line
	8110 3450 8210 3550
Entry Wire Line
	8110 3550 8210 3650
Entry Wire Line
	8110 3650 8210 3750
Entry Wire Line
	8110 3750 8210 3850
Entry Wire Line
	8110 3250 8210 3350
Entry Wire Line
	8110 3150 8210 3250
Entry Wire Line
	8110 3050 8210 3150
Entry Wire Line
	1935 6360 2035 6460
Entry Wire Line
	1935 6460 2035 6560
Entry Wire Line
	1935 6560 2035 6660
Entry Wire Line
	1935 6660 2035 6760
Entry Wire Line
	1935 6760 2035 6860
Entry Wire Line
	1935 6260 2035 6360
Entry Wire Line
	1935 6160 2035 6260
Wire Wire Line
	7685 5390 7685 5470
Wire Wire Line
	7685 5390 7685 4885
Wire Wire Line
	7685 4885 7785 4885
Connection ~ 7685 5390
Wire Wire Line
	2725 5835 3670 5835
Wire Wire Line
	3670 5835 3670 5660
Wire Wire Line
	3670 5660 4070 5660
Connection ~ 2725 5835
Wire Wire Line
	2725 5835 2725 5810
Wire Wire Line
	4570 6060 7020 6060
Wire Wire Line
	7020 2980 7020 6060
Wire Wire Line
	4570 6160 7155 6160
Wire Wire Line
	7155 2325 7155 6160
Wire Wire Line
	7280 4150 7280 6260
Wire Wire Line
	4570 6260 7280 6260
Wire Wire Line
	2495 4945 2545 4945
Wire Wire Line
	2960 4945 2970 4945
Wire Wire Line
	2970 4945 2970 5010
Wire Wire Line
	2950 5210 3000 5210
Wire Wire Line
	3600 5110 3635 5110
Wire Wire Line
	4050 5110 4080 5110
Wire Bus Line
	1935 5865 760  5865
Wire Bus Line
	760  5865 760  3435
Wire Bus Line
	760  3435 1420 3435
Entry Wire Line
	1935 6060 2035 6160
Wire Wire Line
	2035 6160 2225 6160
Wire Wire Line
	2035 6560 2225 6560
Wire Bus Line
	3375 1265 760  1265
Wire Bus Line
	760  1265 760  3435
Connection ~ 760  3435
Wire Wire Line
	3475 1825 3665 1825
Wire Wire Line
	3475 1425 3665 1425
Wire Bus Line
	8110 690  3375 690 
Wire Bus Line
	3375 690  3375 1265
Connection ~ 3375 1265
Wire Wire Line
	8400 1325 8210 1325
Wire Wire Line
	8400 1725 8210 1725
Wire Wire Line
	8210 3150 8400 3150
Wire Wire Line
	8210 3550 8400 3550
Wire Wire Line
	7995 2495 8320 2495
Wire Wire Line
	8055 2225 8400 2225
Wire Wire Line
	7455 2325 7155 2325
Wire Notes Line width 16 style dash_dot
	6150 3290 6150 4630
Wire Notes Line width 16 style dash_dot
	6150 4630 5615 4630
Wire Notes Line width 16 style dash_dot
	5615 4630 5615 3055
Wire Notes Line width 16 style dash_dot
	5615 3055 6135 3055
Wire Wire Line
	5620 4700 6360 4700
Wire Notes Line width 16 style dash_dot
	6110 3055 6110 1275
Wire Notes Line width 16 style dash_dot
	6110 1275 6750 1275
Wire Notes Line width 16 style dash_dot
	6750 1275 6750 3290
Wire Notes Line width 16 style dash_dot
	10695 4010 11205 4010
Wire Notes Line width 16 style dash_dot
	11205 4010 11205 1210
Wire Notes Line width 16 style dash_dot
	11205 1210 10695 1210
Wire Notes Line width 16 style dash_dot
	6150 3290 6750 3290
Wire Notes Line width 16 style dash_dot
	10695 1205 10695 4010
Wire Notes Line
	5590 7730 565  7730
$Comp
L 74xx:74LS157 U106
U 1 1
P 5120 4100
F 0 "U106" H 4895 4875 50  0000 C CNN
F 1 "74LS157" V 5125 4150 50  0000 C CNN
F 2 "Package_DIP:DIP-16_W7.62mm_Socket" H 5120 4100 50  0001 C CNN
F 3 "http://www.ti.com/lit/gpn/sn74LS157" H 5120 4100 50  0001 C CNN
	1    5120 4100
	-1   0    0    -1  
$EndComp
Wire Notes Line
	5590 5470 565  5470
Wire Notes Line
	5590 5470 5590 7730
Wire Notes Line
	565  5470 565  7730
Wire Bus Line
	2560 3385 2560 3930
Wire Bus Line
	4350 3385 4350 4340
Wire Bus Line
	1935 5865 1935 6760
Wire Bus Line
	3375 1265 3375 2025
Wire Bus Line
	1420 2375 1420 3435
Wire Bus Line
	8110 690  8110 3750
$EndSCHEMATC
